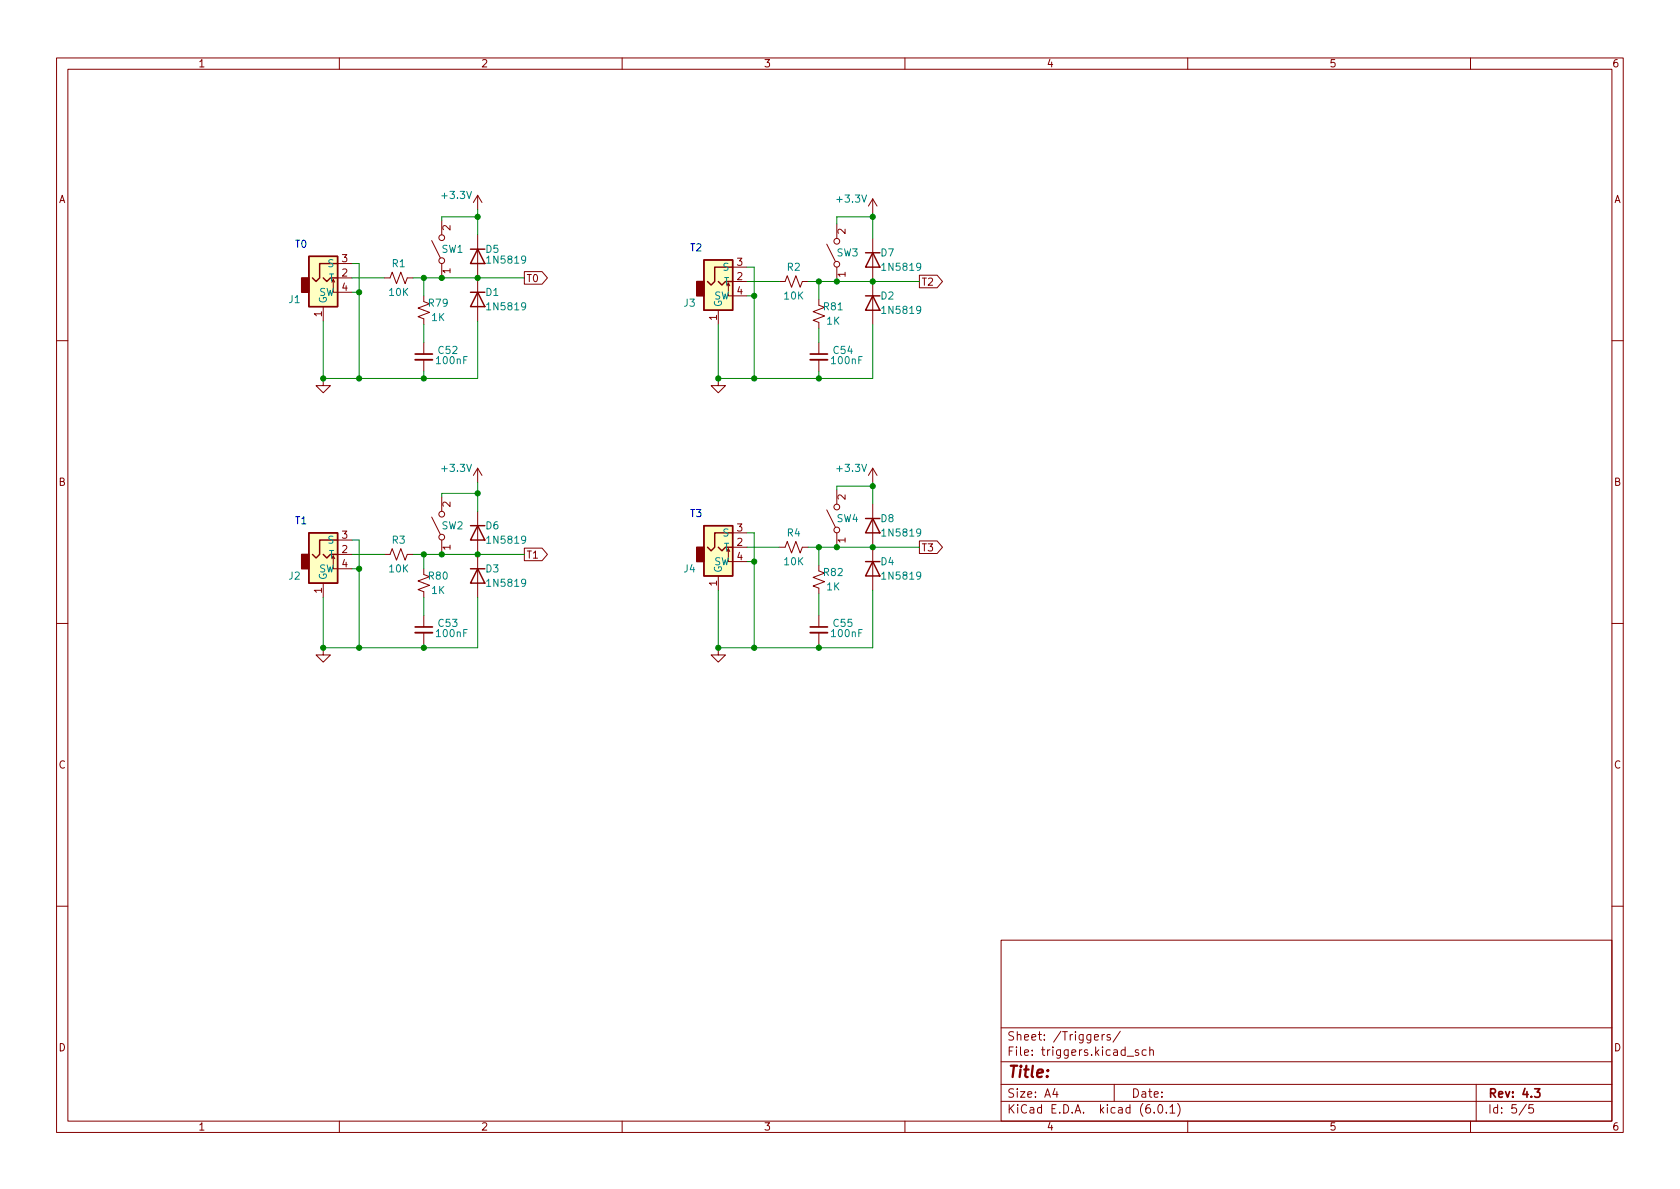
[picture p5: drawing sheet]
<svg xmlns="http://www.w3.org/2000/svg" width="297mm" height="210mm" viewBox="0 0 297 210" stroke-linecap="round" stroke-linejoin="round" font-family="sans-serif">
<g fill="none" stroke="#840000" stroke-width=".18">
<path d="M10 10.2h277v190.1h-277zM12 12.2h273v186.1h-273zM60 10.2v2M110 10.2v2M160 10.2v2M210 10.2v2M260 10.2v2M78.1 39v2.5M84.5 34.5v2.6M84.5 34.5l-.8 1.3M84.5 34.5l.7 1.3M148 39.6v2.6"/>
<path d="M154.3 35.2l-.8 1.2M154.3 35.2v2.5M154.3 35.2l.8 1.2M57.1 54.2v2.6M58.7 49.9l.2-.5v2.3h3.3M59.7 49.1h2.5M59.7 46.6h2.5M67.9 49.1h1.1l.3-1 .8 2.1 .8-2.1 .7 2.1 .4-1.1h1M74.9 52.3v1l1 .4-2 .8 2 .7-2 .8 1 .4v1M76.3 42.5l1.6 3.1M78.1 46.6v2.5M84.5 41.5v15.3"/>
<path d="M92.7 48h3.1l1 1.1-1 1.2h-3.1zM127 54.9v2.5M128.5 50.5l.3-.5v2.3h3.3M129.5 49.8h2.6M129.5 47.2h2.6M137.8 49.8h1l.4-1 .8 2 .7-2 .8 2 .4-1h1M144.8 53v1l1 .4-2 .7 2 .8-2 .7 1 .4v1M146.2 43.2l1.5 3M148 47.2v2.6M154.3 42.2v15.2M162.6 48.7h3.1l.9 1.1-.9 1.1h-3.1zM10 60.2h2"/>
<path d="M57.1 66.9v1.3h1.3l-1.3 1.3-1.2-1.3h1.2M74.9 60.6v2M74.9 63.6v2.1M127 66.9v1.3h1.3l-1.3 1.3-1.3-1.3h1.3M144.8 60.6v2M144.8 63.6v2.1M285 60.2h2M58.7 98.8l.2-.5v2.3h3.3M59.7 98h2.5M59.7 95.5h2.5M67.9 98h1.1l.3-1 .8 2.1 .8-2.1 .7 2.1 .4-1.1h1M76.3 91.4l1.6 3.1"/>
<path d="M78.1 87.9v2.5M78.1 95.5v2.5M84.5 82.8v2.5M84.5 90.4v15.3M84.5 82.8l-.8 1.3M84.5 82.8l.7 1.3M92.7 96.9h3.1l1 1.1-1 1.1h-3.1zM128.5 97.5l.3-.5v2.3h3.3M129.5 96.8h2.6M129.5 94.2h2.6M137.8 96.8h1l.4-1 .8 2 .7-2 .8 2 .4-1h1M144.8 99.9v1.1l1 .3-2 .8 2 .8-2 .7 1 .4v1"/>
<path d="M146.2 90.2l1.5 3M148 86.6v2.5M148 94.2v2.6M154.3 82.8v2.5M154.3 89.1v15.3M154.3 82.8l-.8 1.3M154.3 82.8l.8 1.3M162.6 95.7h3.1l.9 1.1-.9 1.1h-3.1zM10 110.2h2M57.1 114.5v1.3h1.3l-1.3 1.3-1.2-1.3h1.2M57.1 103.1v2.6M74.9 100.6v1l1 .4-2 .7 2 .8-2 .8 1 .3v1.1"/>
<path d="M74.9 108.8v2.1M74.9 111.9v2M127 114.5v1.3h1.3l-1.3 1.3-1.3-1.3h1.3M127 101.8v2.6M144.8 108.8v2.1M144.8 111.9v2M285 110.2h2M10 160.2h2M177 166.3h108v32h-108zM285 160.2h2M60 198.3v2M110 198.3v2"/>
<path d="M160 198.3v2M177 194.8h108M177 191.8h108M177 187.8h108M177 181.8h108M186.5 192.5l-.4 1h1M186.9 193v1M193.5 183.4l.7-.1-.1-.3-.4-.1-.2 .2 .1 .8h.5M194.9 182.9v1M195.3 182.9l-.3 .1-.1 .2M196.3 183l-.4-.1-.2 .2 .1 .3 .5 .1v.4h-.6M197 191.8v3"/>
<path d="M198.1 182.4l-1.3 1.9M199.3 186.8h1.1M201.3 185.7l-.4-.1-.2 .2 .1 .3 .5 .1v.4h-.6M202.6 185.7l-.4-.1-.3 .3v.4l.2 .3h.5M203.3 185.8l.2-.2 .4 .1v.9M203.3 185.1v1.5M204.1 196.7v.1M204.9 195.4l.2-.1a.81 .81 0 0 1 .6 .7 .81 .81 0 0 1-.3 .8h-.2a.81 .81 0 0 1-.6-.6 .81 .81 0 0 1 .3-.8zM206.2 196.7v.1M206.9 195.8l.4-.5v1.5M206.9 196.8h.8M208.2 195.1a1.72 1.72 0 0 1 0 2.3"/>
<path d="M210 198.3v2M260 198.3v2M261 191.8v6.5M269.9 195.3l-1.3 1.9M271.1 195.3h-.7l-.1 .7 .2-.1 .5 .1 .2 .2-.1 .5-.2 .1-.6-.1"/>
<circle cx="78.1" cy="46.1" r=".51"/>
<circle cx="78.1" cy="42" r=".51"/>
<circle cx="148" cy="42.7" r=".51"/>
<circle cx="148" cy="46.7" r=".51"/>
<circle cx="78.1" cy="90.9" r=".51"/>
<circle cx="78.1" cy="95" r=".51"/>
<circle cx="148" cy="93.7" r=".51"/>
<circle cx="148" cy="89.7" r=".51"/>
</g>
<path d="M73.4 62.6h3.1M143.3 62.6h3M73.4 110.9h3.1M143.3 110.9h3M271.3 192.5h1l-.5 .6 .4 .1v.7l-.2 .1h-.4l-.3-.1" fill="none" stroke="#840000" stroke-width=".3"/>
<g fill="none" stroke="#840000" stroke-width=".25">
<path d="M54.6 45.3h5.1v8.9h-5.1zM57.1 49.1l.7 .7 .6-.7h1.3M59.7 46.6h-3.2v2.5l-.6 .7-.7-.7M83.2 44.1h2.5M83.2 51.7h2.5M84.5 44.1l1.2 2.5h-2.5zM84.5 51.7l1.2 2.5h-2.5zM124.5 46h5v8.9h-5zM127 49.8l.6 .6 .7-.6h1.2M129.5 47.2h-3.1v2.6l-.7 .6-.6-.6M153 52.3h2.6M153 44.7h2.6"/>
<path d="M154.3 52.3l1.3 2.6h-2.6zM154.3 44.7l1.3 2.5h-2.6zM54.6 94.2h5.1v8.9h-5.1zM57.1 98l.7 .7 .6-.7h1.3M59.7 95.5h-3.2v2.5l-.6 .7-.7-.7M83.2 93h2.5M84.5 93l1.2 2.5h-2.5zM124.5 93h5v8.8h-5zM127 96.8l.6 .6 .7-.6h1.2M129.5 94.2h-3.1v2.6l-.7 .6-.6-.6M153 91.7h2.6M153 99.3h2.6"/>
<path d="M154.3 91.7l1.3 2.5h-2.6zM154.3 99.3l1.3 2.5h-2.6zM83.2 100.6h2.5M84.5 100.6l1.2 2.5h-2.5z"/>
</g>
<path d="M73.4 63.6h3.1M143.3 63.6h3M73.4 111.9h3.1M143.3 111.9h3" fill="none" stroke="#840000" stroke-width=".33"/>
<g fill="#ffffc2" stroke="#ffffc2" stroke-width=".18">
<path d="M124.5 46h5v8.9h-5z"/>
<path d="M54.6 94.2h5.1v8.9h-5.1z"/>
<path d="M54.6 45.3h5.1v8.9h-5.1z"/>
<path d="M124.5 93h5v8.8h-5z"/>
</g>
<g fill="#840000" stroke="#840000" stroke-width=".25">
<path d="M123.2 49.8h1.3v2.5h-1.3z"/>
<path d="M53.3 98h1.3v2.6h-1.3z"/>
<path d="M53.3 49.1h1.3v2.6h-1.3z"/>
<path d="M123.2 96.8h1.3v2.5h-1.3z"/>
</g>
<g fill="none" stroke="#008400" stroke-width=".18">
<path d="M84.5 37.1v4.4M84.5 38.3h-6.4v.7M154.3 38.3h-6.3v1.3M154.3 37.7v4.5M57.1 56.8v10.1h27.4v-10.1M62.2 46.6h1.3v20.3M62.2 49.1h5.7M62.2 51.7h1.3M73 49.1h19.7M74.9 49.1v3.2M74.9 57.4v3.2M127 57.4v9.5h27.3v-9.5"/>
<path d="M132.1 49.8h5.7M132.1 47.2h1.2v19.7M132.1 52.3h1.2M142.9 49.8h19.7M144.8 49.8v3.2M144.8 58v2.6M74.9 65.7v1.2M144.8 65.7v1.2M62.2 95.5h1.3v19M62.2 98h5.7M73 98h19.7M74.9 98v2.6"/>
<path d="M84.5 87.2h-6.4v.7M84.5 85.3v5.1M132.1 96.8h5.7M132.1 94.2h1.2v20.3M132.1 99.3h1.2M142.9 96.8h19.7M144.8 96.8v3.1M154.3 86h-6.3v.6M154.3 85.3v3.8M57.1 105.7v8.8h27.4v-8.8M62.2 100.6h1.3M74.9 105.7v3.1"/>
<path d="M74.9 113.9v.6M127 104.4v10.1h27.3v-10.1M144.8 105v3.8M144.8 113.9v.6"/>
</g>
<g fill="#008400" stroke="#008400" stroke-width=".18">
<circle cx="154.3" cy="38.3" r=".46"/>
<circle cx="144.8" cy="66.9" r=".46"/>
<circle cx="133.3" cy="52.3" r=".46"/>
<circle cx="127" cy="66.9" r=".46"/>
<circle cx="133.3" cy="66.9" r=".46"/>
<circle cx="144.8" cy="49.8" r=".46"/>
<circle cx="148" cy="49.8" r=".46"/>
<circle cx="154.3" cy="49.8" r=".46"/>
<circle cx="57.1" cy="114.5" r=".46"/>
<circle cx="63.5" cy="114.5" r=".46"/>
<circle cx="74.9" cy="98" r=".46"/>
<circle cx="78.1" cy="98" r=".46"/>
<circle cx="84.5" cy="87.2" r=".46"/>
<circle cx="74.9" cy="114.5" r=".46"/>
<circle cx="63.5" cy="100.6" r=".46"/>
<circle cx="84.5" cy="98" r=".46"/>
<circle cx="84.5" cy="38.3" r=".46"/>
<circle cx="57.1" cy="66.9" r=".46"/>
<circle cx="63.5" cy="66.9" r=".46"/>
<circle cx="78.1" cy="49.1" r=".46"/>
<circle cx="84.5" cy="49.1" r=".46"/>
<circle cx="74.9" cy="49.1" r=".46"/>
<circle cx="63.5" cy="51.7" r=".46"/>
<circle cx="74.9" cy="66.9" r=".46"/>
<circle cx="148" cy="96.8" r=".46"/>
<circle cx="144.8" cy="96.8" r=".46"/>
<circle cx="144.8" cy="114.5" r=".46"/>
<circle cx="133.3" cy="99.3" r=".46"/>
<circle cx="154.3" cy="86" r=".46"/>
<circle cx="154.3" cy="96.8" r=".46"/>
<circle cx="127" cy="114.5" r=".46"/>
<circle cx="133.3" cy="114.5" r=".46"/>
</g>
<text font-size="2.8" fill="#840000" x="178" y="190.6">Title:</text>
<g font-size="2.1" fill="#840000">
<text x="178" y="184">Sheet: /Triggers/</text>
<text x="178" y="186.7">File: triggers.kicad_sch</text>
<text x="178" y="196.9">KiCad E.D.A. kicad (6.0.1)</text>
<text x="178" y="194.1">Size: A4</text>
<text x="200" y="194.1">Date:</text>
<text x="263" y="194.1">Rev: 4.3</text>
<text x="263" y="196.9">Id: 5/5</text>
</g>
<g font-size="1.8" fill="#840000">
<text x="35" y="11.9">1</text>
<text x="85" y="11.9">2</text>
<text x="135" y="11.9">3</text>
<text x="185" y="11.9">4</text>
<text x="235" y="11.9">5</text>
<text x="285" y="11.9">6</text>
<text x="10.3" y="35.9">A</text>
<text x="285.3" y="35.9">A</text>
<text x="79.6" y="40.7" transform="rotate(-90 79.6 40.7)">2</text>
<text x="149.5" y="41.4" transform="rotate(-90 149.5 41.4)">2</text>
<text x="60.5" y="46.3">3</text>
<text x="130.3" y="47">3</text>
<text x="60.5" y="48.9">2</text>
<text x="60.5" y="51.4">4</text>
<text x="79.6" y="48.4" transform="rotate(-90 79.6 48.4)">1</text>
<text x="93" y="49.9">T0</text>
<text x="130.3" y="49.5">2</text>
<text x="130.3" y="52.1">4</text>
<text x="149.5" y="49" transform="rotate(-90 149.5 49)">1</text>
<text x="162.9" y="50.5">T2</text>
<text x="56.9" y="56" transform="rotate(-90 56.9 56)">1</text>
<text x="126.7" y="56.6" transform="rotate(-90 126.7 56.6)">1</text>
<text x="10.3" y="85.9">B</text>
<text x="79.6" y="89.6" transform="rotate(-90 79.6 89.6)">2</text>
<text x="149.5" y="88.4" transform="rotate(-90 149.5 88.4)">2</text>
<text x="285.3" y="85.9">B</text>
<text x="60.5" y="95.2">3</text>
<text x="130.3" y="94">3</text>
<text x="149.5" y="96" transform="rotate(-90 149.5 96)">1</text>
<text x="60.5" y="97.8">2</text>
<text x="60.5" y="100.3">4</text>
<text x="79.6" y="97.3" transform="rotate(-90 79.6 97.3)">1</text>
<text x="93" y="98.8">T1</text>
<text x="130.3" y="96.5">2</text>
<text x="130.3" y="99.1">4</text>
<text x="162.9" y="97.5">T3</text>
<text x="56.9" y="104.9" transform="rotate(-90 56.9 104.9)">1</text>
<text x="126.7" y="103.6" transform="rotate(-90 126.7 103.6)">1</text>
<text x="10.3" y="135.9">C</text>
<text x="285.3" y="135.9">C</text>
<text x="10.3" y="185.9">D</text>
<text x="285.3" y="185.9">D</text>
<text x="35" y="199.9">1</text>
<text x="85" y="199.9">2</text>
<text x="135" y="199.9">3</text>
<text x="185" y="199.9">4</text>
<text x="235" y="199.9">5</text>
<text x="285" y="199.9">6</text>
</g>
<g font-size="1.8" fill="#008484">
<text x="78.3" y="35.2">+3.3V</text>
<text x="148.2" y="35.8">+3.3V</text>
<text x="58" y="47.2">S</text>
<text x="69.4" y="47.2">R1</text>
<text x="78.1" y="44.7">SW1</text>
<text x="85.9" y="44.7">D5</text>
<text x="86.4" y="46.6">1N5819</text>
<text x="127.9" y="47.9">S</text>
<text x="139.2" y="47.9">R2</text>
<text x="147.9" y="45.3">SW3</text>
<text x="155.8" y="45.3">D7</text>
<text x="156.2" y="47.9">1N5819</text>
<text x="51.1" y="53.6">J1</text>
<text x="56.3" y="52.3">SW</text>
<text x="57.8" y="53.7" transform="rotate(-90 57.8 53.7)">G</text>
<text x="58.1" y="49.8">T</text>
<text x="68.9" y="52.3">10K</text>
<text x="85.9" y="52.3">D1</text>
<text x="126.2" y="53">SW</text>
<text x="128" y="50.4">T</text>
<text x="138.7" y="53">10K</text>
<text x="155.8" y="53">D2</text>
<text x="75.8" y="54.2">R79</text>
<text x="76.3" y="56.8">1K</text>
<text x="86.4" y="54.9">1N5819</text>
<text x="120.9" y="54.2">J3</text>
<text x="127.6" y="54.4" transform="rotate(-90 127.6 54.4)">G</text>
<text x="145.7" y="54.9">R81</text>
<text x="146.2" y="57.4">1K</text>
<text x="156.2" y="55.5">1N5819</text>
<text x="77.3" y="64.4">100nF</text>
<text x="77.6" y="62.6">C52</text>
<text x="147.1" y="64.4">100nF</text>
<text x="147.4" y="62.6">C54</text>
<text x="78.3" y="83.4">+3.3V</text>
<text x="148.2" y="83.4">+3.3V</text>
<text x="78.1" y="93.6">SW2</text>
<text x="85.9" y="93.6">D6</text>
<text x="127.9" y="94.9">S</text>
<text x="139.2" y="94.9">R4</text>
<text x="147.9" y="92.3">SW4</text>
<text x="155.8" y="92.3">D8</text>
<text x="156.2" y="94.9">1N5819</text>
<text x="56.3" y="101.2">SW</text>
<text x="58" y="96.1">S</text>
<text x="58.1" y="98.7">T</text>
<text x="68.9" y="101.2">10K</text>
<text x="69.4" y="96.1">R3</text>
<text x="85.9" y="101.2">D3</text>
<text x="86.4" y="96.1">1N5819</text>
<text x="120.9" y="101.2">J4</text>
<text x="126.2" y="99.9">SW</text>
<text x="127.6" y="101.3" transform="rotate(-90 127.6 101.3)">G</text>
<text x="128" y="97.4">T</text>
<text x="138.7" y="99.9">10K</text>
<text x="145.7" y="101.8">R82</text>
<text x="155.8" y="99.9">D4</text>
<text x="51.1" y="102.5">J2</text>
<text x="57.8" y="102.6" transform="rotate(-90 57.8 102.6)">G</text>
<text x="75.8" y="102.5">R80</text>
<text x="76.3" y="105">1K</text>
<text x="86.4" y="103.8">1N5819</text>
<text x="146.2" y="104.4">1K</text>
<text x="156.2" y="102.5">1N5819</text>
<text x="77.3" y="112.6">100nF</text>
<text x="77.6" y="110.8">C53</text>
<text x="147.1" y="112.6">100nF</text>
<text x="147.4" y="110.8">C55</text>
</g>
<g font-size="1.8" fill="#0000c2">
<text x="52.1" y="43.8">T0</text>
<text x="121.9" y="44.4">T2</text>
<text x="52.1" y="92.7">T1</text>
<text x="121.9" y="91.4">T3</text>
</g>
</svg>
